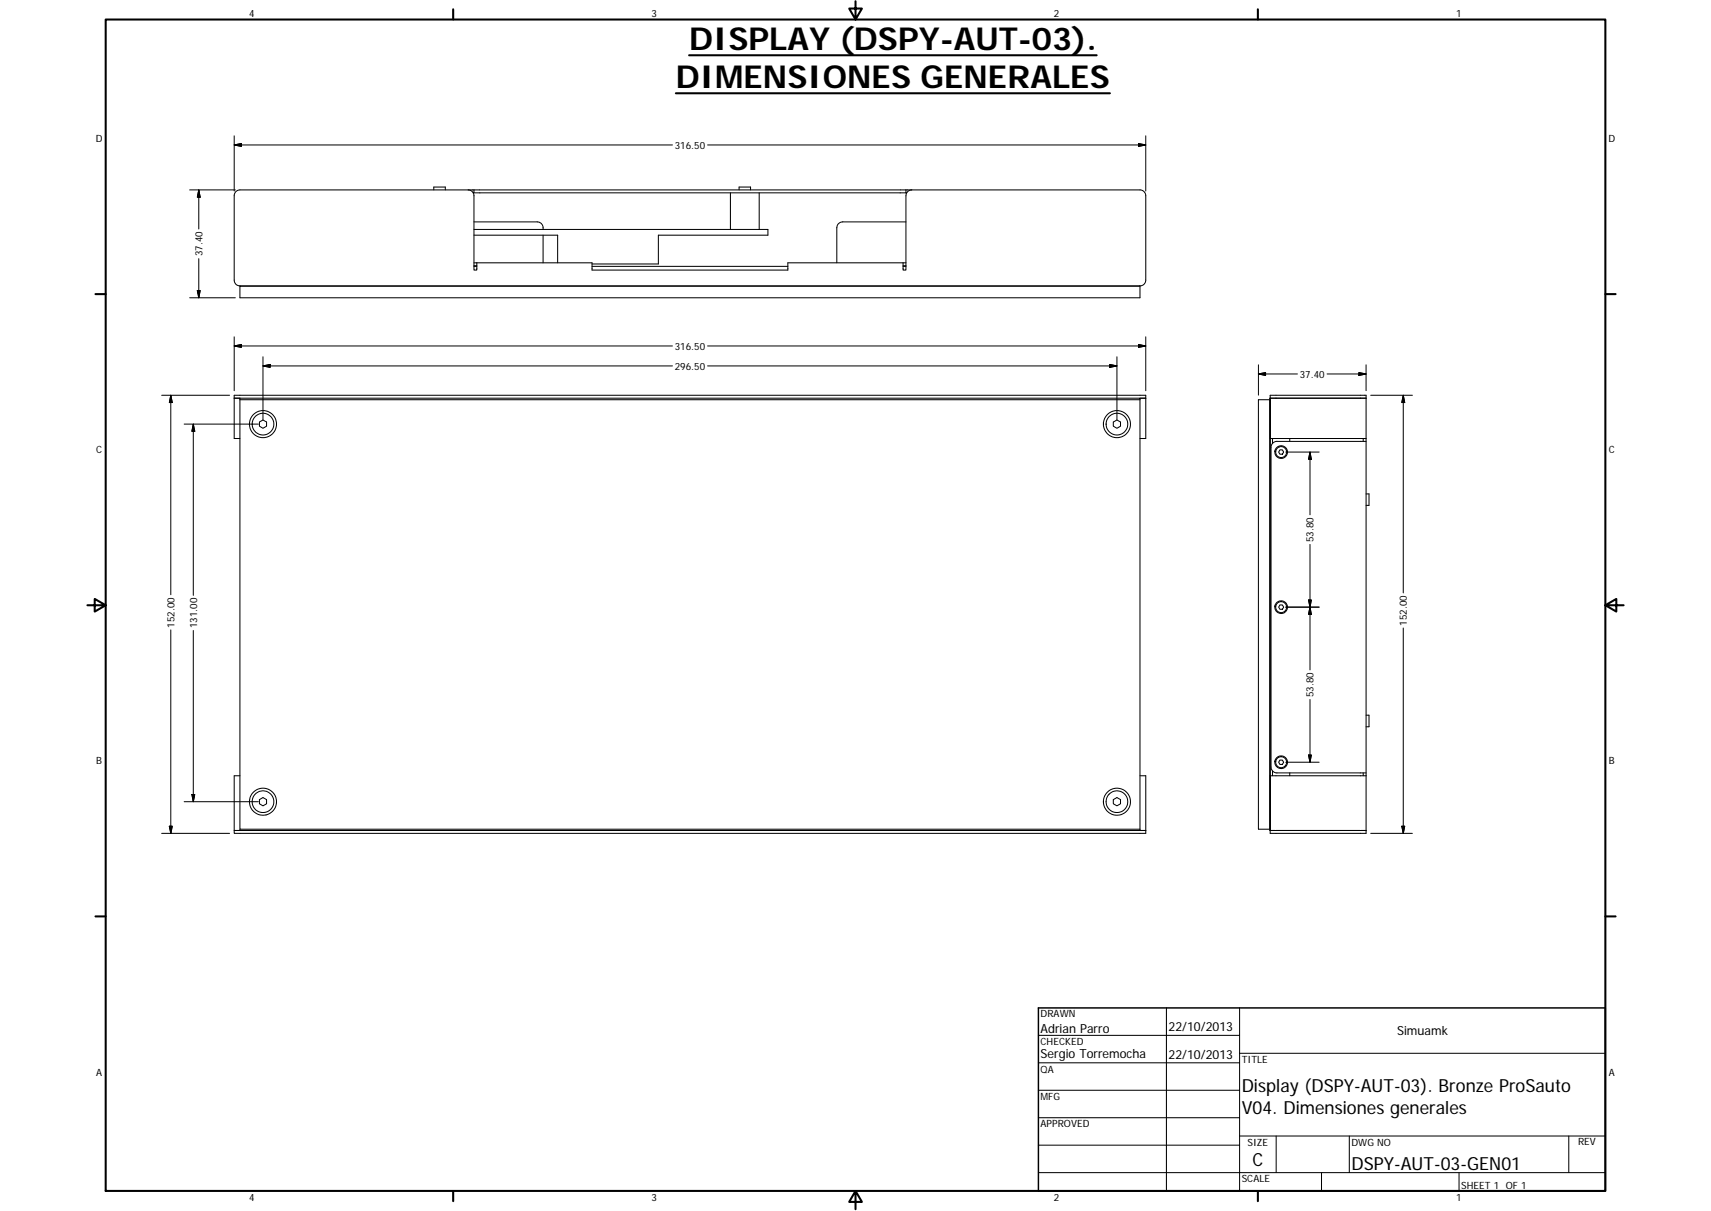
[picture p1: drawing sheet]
<svg xmlns="http://www.w3.org/2000/svg" width="594mm" height="420mm" viewBox="0 0 594 420" stroke-linecap="round" stroke-linejoin="round" font-family="sans-serif">
<g fill="none" stroke="#000" stroke-width=".36">
<path d="M150.6 65.9v-1h4v1M162.6 65.9a2.01 2.01 0 0 1 2 2v25.8h1v-2.5M164.6 77h22a2.15 2.15 0 0 1 2 2.6M164.6 79.6h102v2h-38v10h-23M164.6 65.9h-81.3a2.01 2.01 0 0 0-2 2v29.3a1.97 1.97 0 0 0 2 2M164.6 66.9h150M164.6 65.9v1h-.3M164.6 65.9h150M253.6 66.9v12.7M256.6 65.9v-1h4v1M263.6 66.9v12.7M314.6 77h-22a2.08 2.08 0 0 0-2.1 2v12.2"/>
<path d="M314.6 66.9h.2M314.6 65.9v1M314.6 65.9h81.2a2.04 2.04 0 0 1 2 2v29.3a2.01 2.01 0 0 1-2 2M316.6 65.9a2.04 2.04 0 0 0-2 2v25.8h-1v-2.5M83.3 99.2h312.5M83.3 99.2v.1M164.6 81.6h29v9.6M164.6 91.2h41v2.5h68v-2.5h41M164.6 92.2h1M164.6 92.4h1M188.6 81.6v9.6M205.6 92.4h68"/>
<path d="M313.6 92.2h1M313.6 92.4h1M395.8 99.2l-312.5 .1v4h312.5v-4M81.3 138.2h2M83.3 138.7v149h312.5M83.3 138.7h312.5M83.3 138.2h312.5v.5M83.3 138.2v.5M395.8 138.7v149.4M395.8 138.2h2M436.9 138.7h4v149h-4zM440.9 138.2l.1 149.9z"/>
<path d="M441 137.1h33.3v15h-33.3zM474.3 138.2h-33.3M83.3 152.1h-2v-15h316.5v15h-2M90.1 146.4l1.2-.7 1.3 .7v1.5l-1.3 .7-1.2-.7zM386.6 146.4l1.2-.7 1.3 .7v1.5l-1.3 .7-1.2-.7zM441.8 152.1v1.7M442.7 156.7h.2M442.7 156.5a2.2 2.2 0 0 1 3.5-1.4 2.2 2.2 0 0 1-.4 3.7 2.2 2.2 0 0 1-3.1-2.1M442.7 156.5v.2M442.7 156.5h.3M444.4 156.1h.9l.4 .7-.4 .8h-.9l-.4-.8zM447.8 152.1v1"/>
<path d="M473.3 152.1v1M474.3 153.1h-31a2.04 2.04 0 0 0-2 2.1v110.9a2.04 2.04 0 0 0 2 2.1h31M474.3 152.1v117.1M474.3 171.4h1v3.9h-1M442.7 210.5h.2M442.7 210.3a2.19 2.19 0 0 1 3.5-1.5 2.19 2.19 0 0 1-.4 3.8 2.19 2.19 0 0 1-3.1-2.1M442.7 210.3v.2M442.7 210.3h.3M444.4 209.9h.9l.4 .8-.4 .7h-.9l-.4-.7zM474.3 248.1h1v4.1h-1M83.3 269.2h-2v18.9h2M90.1 277.4l1.2-.7 1.3 .7v1.5l-1.3 .7-1.2-.7z"/>
<path d="M386.6 277.4l1.2-.7 1.3 .7v1.5l-1.3 .7-1.2-.7zM395.8 269.2h2v19.9h-316.5v-1h2M441.8 267.5v1.7M442.7 264.3h.2M442.7 264.1a2.19 2.19 0 0 1 3.5-1.4 2.19 2.19 0 0 1-.4 3.7 2.19 2.19 0 0 1-3.1-2.1M442.7 264.1v.2M442.7 264.1h.3M444.4 263.7h.9l.4 .8-.4 .7h-.9l-.4-.7zM447.8 268.2v1M473.3 268.2v1M474.3 269.2h-33.3v18.9M474.3 269.2v19.9h-33.3v-1h2"/>
<path d="M83.3 288.1h312.5M83.3 287.7v.4M395.8 288.1h2M441 288.1h2M443 288.1h31.3M360.5 359.2h69.9M405 349.7v63.5M430.4 349.7v63.5M360.5 368.7h69.9M360.5 378.3h69.9M430.4 365.4h127M360.5 387.8h69.9"/>
<path d="M360.5 397.3h69.9M430.4 394.1h127M443.1 394.1v12.7M468.5 394.1v12.7M544.7 394.1v12.7M360.5 406.8h196.9M458.8 406.8v6.4M506.6 406.8v6.4"/>
<circle cx="91.3" cy="147.2" r="4.7"/>
<circle cx="91.3" cy="147.1" r="3.8"/>
<circle cx="387.8" cy="147.2" r="3.8"/>
<circle cx="387.8" cy="147.2" r="4.7"/>
<circle cx="444.8" cy="156.8" r="1.91"/>
<circle cx="444.8" cy="210.7" r="1.91"/>
<circle cx="91.3" cy="278.2" r="4.7"/>
<circle cx="91.3" cy="278.2" r="3.8"/>
<circle cx="387.8" cy="278.2" r="4.7"/>
<circle cx="387.8" cy="278.2" r="3.8"/>
<circle cx="444.8" cy="264.5" r="1.9"/>
</g>
<g fill="none" stroke="#000" stroke-width=".71">
<path d="M36.7 6.8h520.7v406.4h-520.7zM157.3 3.2v3.6M239.3 19.2h141.5M297 .4v6.4l-2.2-3.8h4.5l-2.3 3.8M436.7 3.2v3.6M234.7 32.4h150.7M33.1 102h3.6M557.4 102h3.6M30.3 210h6.4l-3.8-2.2v4.4l3.8-2.2M557.4 210l3.8 2.2v-4.4l-3.8 2.2h6.3M33.1 317.9h3.6M557.4 317.9h3.6"/>
<path d="M157.3 413.2v3.6M297 413.2l2.3 3.8h-4.5l2.2-3.8v6.3M436.7 413.2v3.6"/>
</g>
<path d="M360.5 349.7h196.9v63.5h-196.9z" fill="none" stroke="#000" stroke-width=".51"/>
<g fill="none" stroke="#000" stroke-width=".35">
<path d="M81.3 50.3l2.5-.5v1zM81.3 50.3h152.2M81.3 47.1v19.2M245.7 50.3h152.1M395.3 49.8l2.5 .5-2.5 .5zM397.8 47.1v19.2M65.8 65.9h15.9M69 65.9l.5 2.5h-1zM69 65.9v13.6M69 89.7v13.6M65.8 103.3h15.9M68.5 100.8h1l-.5 2.5z"/>
<path d="M81.3 116.9v18.7M395.3 119.5l2.5 .5-2.5 .5zM397.8 116.9v18.7M56.1 137.1h23.6M59.3 137.1v69.3M59.3 137.1l.5 2.6h-1zM81.3 120l2.5-.5v1zM81.3 120h152.2M91.3 123.8v21.7M91.3 127l2.5-.6v1.1zM91.3 127h142.2M245.7 127h142.1"/>
<path d="M245.7 120h152.1M385.3 126.4l2.5 .6-2.5 .5zM387.8 123.8v21.7M436.9 129.8l2.5-.5v1zM436.9 129.8h13.6M436.9 126.6v10.5M460.8 129.8h13.5M471.8 129.3l2.5 .5-2.5 .5zM474.3 126.6v9M475.9 137.1h14.5M487.2 137.1v68.6M487.2 137.1l.5 2.6h-1z"/>
<path d="M63.9 147.2h25.8M67.1 147.2v59.4M67.1 147.2l.5 2.4h-1zM446.4 156.8h11.6M454.8 156.8l.5 2.5h-1zM454.8 156.8v21.8M454.8 188.9v43.5M59.3 218.5v70.6M67.1 218.8v59.4M446.4 210.7h11.6M454.3 208.2h1l-.5 2.5zM454.8 210.7l.5 2.4h-1z"/>
<path d="M487.2 217.9v71.2M454.8 242.7v21.8M63.9 278.2h25.8M66.6 275.7h1l-.5 2.5zM446.4 264.5h11.6M454.3 262h1l-.5 2.5zM56.1 289.1h23.6M58.8 286.7h1l-.5 2.4zM475.9 289.1h14.5M486.7 286.7h1l-.5 2.4z"/>
</g>
<g fill="#000" stroke="#000" stroke-width=".35">
<path d="M81.3 50.3l2.5-.5v1zM395.3 49.8l2.5 .5-2.5 .5zM69 65.9l.5 2.5h-1zM68.5 100.8h1l-.5 2.5zM81.3 120l2.5-.5v1zM59.3 137.1l.5 2.6h-1zM91.3 127l2.5-.6v1.1zM385.3 126.4l2.5 .6-2.5 .5zM395.3 119.5l2.5 .5-2.5 .5zM436.9 129.8l2.5-.5v1zM471.8 129.3l2.5 .5-2.5 .5zM487.2 137.1l.5 2.6h-1z"/>
<path d="M67.1 147.2l.5 2.4h-1zM454.8 156.8l.5 2.5h-1zM454.3 208.2h1l-.5 2.5zM454.8 210.7l.5 2.4h-1zM66.6 275.7h1l-.5 2.5zM454.3 262h1l-.5 2.5zM58.8 286.7h1l-.5 2.4zM486.7 286.7h1l-.5 2.4z"/>
</g>
<g font-size="11">
<text x="239.3" y="17.4">DISPLAY (DSPY-AUT-03).</text>
<text x="234.7" y="30.6">DIMENSIONES GENERALES</text>
</g>
<g font-size="6.3">
<text x="431.1" y="378.8">Display (DSPY-AUT-03). Bronze ProSauto</text>
<text x="431.1" y="386.4">V04. Dimensiones generales</text>
<text x="434.8" y="404.7">C</text>
<text x="469.2" y="406">DSPY-AUT-03-GEN01</text>
</g>
<g font-size="4.4">
<text x="361.3" y="358.4">Adrian Parro</text>
<text x="405.8" y="357.8">22/10/2013</text>
<text x="485.1" y="359.2">Simuamk</text>
<text x="361.3" y="367.1">Sergio Torremocha</text>
<text x="405.8" y="367.3">22/10/2013</text>
</g>
<g font-size="3.5">
<text x="86.6" y="5.8">4</text>
<text x="226.3" y="5.8">3</text>
<text x="365.9" y="5.8">2</text>
<text x="505.6" y="5.8">1</text>
<text x="33.2" y="49.4">D</text>
<text x="234.3" y="51.6">316.50</text>
<text x="558.5" y="49.4">D</text>
<text x="70.3" y="89" transform="rotate(-90 70.3 89)">37.40</text>
<text x="234.3" y="121.3">316.50</text>
<text x="234.3" y="128.2">296.50</text>
<text x="451.3" y="131">37.40</text>
<text x="33.4" y="157.3">C</text>
<text x="558.6" y="157.3">C</text>
<text x="456.1" y="188.1" transform="rotate(-90 456.1 188.1)">53.80</text>
<text x="60.6" y="217.7" transform="rotate(-90 60.6 217.7)">152.00</text>
<text x="68.4" y="218" transform="rotate(-90 68.4 218)">131.00</text>
<text x="488.5" y="217.1" transform="rotate(-90 488.5 217.1)">152.00</text>
<text x="456.1" y="241.9" transform="rotate(-90 456.1 241.9)">53.80</text>
<text x="33.4" y="265.2">B</text>
<text x="558.6" y="265.2">B</text>
<text x="361.3" y="353">DRAWN</text>
<text x="361.3" y="362.5">CHECKED</text>
<text x="431.1" y="368.7">TITLE</text>
<text x="33.4" y="373.2">A</text>
<text x="361.3" y="372.1">QA</text>
<text x="558.6" y="373.2">A</text>
<text x="361.3" y="381.6">MFG</text>
<text x="361.3" y="391.2">APPROVED</text>
<text x="433.2" y="397.5">SIZE</text>
<text x="469.2" y="397.5">DWG NO</text>
<text x="547.9" y="397.4">REV</text>
<text x="431.1" y="410.2">SCALE</text>
<text x="507.3" y="412.4">SHEET 1 OF 1</text>
<text x="86.6" y="416.7">4</text>
<text x="226.3" y="416.7">3</text>
<text x="365.9" y="416.7">2</text>
<text x="505.6" y="416.7">1</text>
</g>
</svg>
